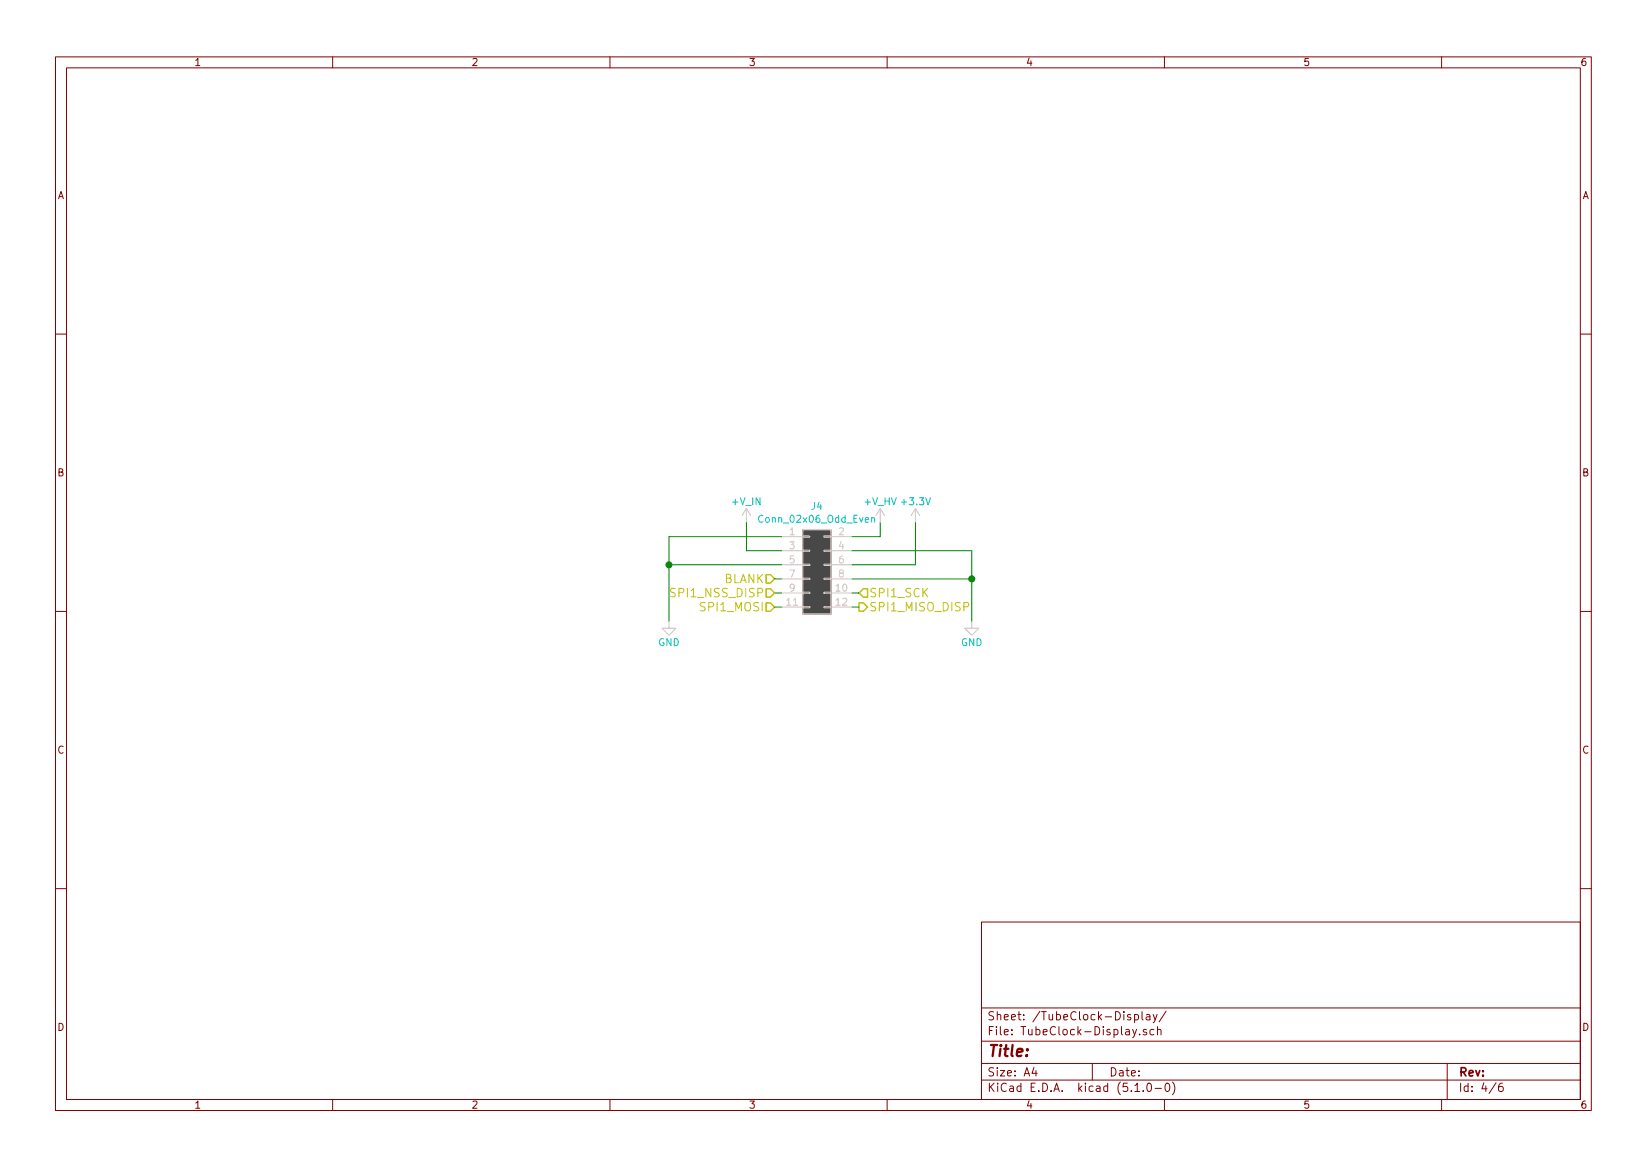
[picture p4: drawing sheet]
EESchema Schematic File Version 4
LIBS:TubeClock-cache
EELAYER 29 0
EELAYER END
$Descr A4 11693 8268
encoding utf-8
Sheet 4 6
Title ""
Date ""
Rev ""
Comp ""
Comment1 ""
Comment2 ""
Comment3 ""
Comment4 ""
$EndDescr
Text HLabel 5500 4200 0    60   Input ~ 0
SPI1_NSS_DISP
Text HLabel 6100 4200 2    60   Input ~ 0
SPI1_SCK
Text HLabel 5500 4300 0    60   Input ~ 0
SPI1_MOSI
Text HLabel 5500 4100 0    60   Input ~ 0
BLANK
Text HLabel 6100 4300 2    60   Output ~ 0
SPI1_MISO_DISP
$Comp
L Connector_Generic:Conn_02x06_Odd_Even J4
U 1 1
P 5750 4000
F 0 "J4" H 5800 4417 50  0000 C CNN
F 1 "Conn_02x06_Odd_Even" H 5800 4326 50  0000 C CNN
F 2 "Connector_PinHeader_2.54mm:PinHeader_2x06_P2.54mm_Vertical" H 5750 4000 50  0001 C CNN
F 3 "~" H 5750 4000 50  0001 C CNN
	1    5750 4000
	1    0    0    -1  
$EndComp
$Comp
L TubeClock:+V_HV #PWR048
U 1 1
P 6250 3700
F 0 "#PWR048" H 6250 3550 50  0001 C CNN
F 1 "+V_HV" H 6250 3850 50  0000 C CNN
F 2 "" H 6250 3700 50  0001 C CNN
F 3 "" H 6250 3700 50  0001 C CNN
	1    6250 3700
	1    0    0    -1  
$EndComp
Wire Wire Line
	6050 3800 6250 3800
Wire Wire Line
	6250 3800 6250 3700
$Comp
L power:GND #PWR050
U 1 1
P 4750 4400
F 0 "#PWR050" H 4750 4150 50  0001 C CNN
F 1 "GND" H 4750 4250 50  0000 C CNN
F 2 "" H 4750 4400 50  0001 C CNN
F 3 "" H 4750 4400 50  0001 C CNN
	1    4750 4400
	1    0    0    -1  
$EndComp
$Comp
L power:GND #PWR051
U 1 1
P 6900 4400
F 0 "#PWR051" H 6900 4150 50  0001 C CNN
F 1 "GND" H 6900 4250 50  0000 C CNN
F 2 "" H 6900 4400 50  0001 C CNN
F 3 "" H 6900 4400 50  0001 C CNN
	1    6900 4400
	1    0    0    -1  
$EndComp
Wire Wire Line
	6050 3900 6900 3900
Wire Wire Line
	6900 3900 6900 4100
Wire Wire Line
	5550 3800 4750 3800
Wire Wire Line
	4750 3800 4750 4000
$Comp
L TubeClock:+V_IN #PWR?
U 1 1
P 5300 3700
AR Path="/5D03BC67" Ref="#PWR?"  Part="1" 
AR Path="/5A04077E/5D03BC67" Ref="#PWR?"  Part="1" 
AR Path="/5C854791/5D03BC67" Ref="#PWR?"  Part="1" 
AR Path="/5C87272D/5D03BC67" Ref="#PWR047"  Part="1" 
F 0 "#PWR047" H 5300 3550 50  0001 C CNN
F 1 "+V_IN" H 5300 3850 50  0000 C CNN
F 2 "" H 5300 3700 50  0001 C CNN
F 3 "" H 5300 3700 50  0001 C CNN
	1    5300 3700
	1    0    0    -1  
$EndComp
Wire Wire Line
	5550 3900 5300 3900
Wire Wire Line
	5300 3900 5300 3700
Wire Wire Line
	5550 4000 4750 4000
Connection ~ 4750 4000
Wire Wire Line
	4750 4000 4750 4400
$Comp
L power:+3.3V #PWR049
U 1 1
P 6500 3700
F 0 "#PWR049" H 6500 3550 50  0001 C CNN
F 1 "+3.3V" H 6500 3850 50  0000 C CNN
F 2 "" H 6500 3700 50  0001 C CNN
F 3 "" H 6500 3700 50  0001 C CNN
	1    6500 3700
	1    0    0    -1  
$EndComp
Wire Wire Line
	6050 4000 6500 4000
Wire Wire Line
	6500 4000 6500 3700
Wire Wire Line
	6050 4100 6900 4100
Connection ~ 6900 4100
Wire Wire Line
	6900 4100 6900 4400
Wire Wire Line
	5500 4100 5550 4100
Wire Wire Line
	5500 4200 5550 4200
Wire Wire Line
	5500 4300 5550 4300
Wire Wire Line
	6050 4300 6100 4300
Wire Wire Line
	6050 4200 6100 4200
$EndSCHEMATC
